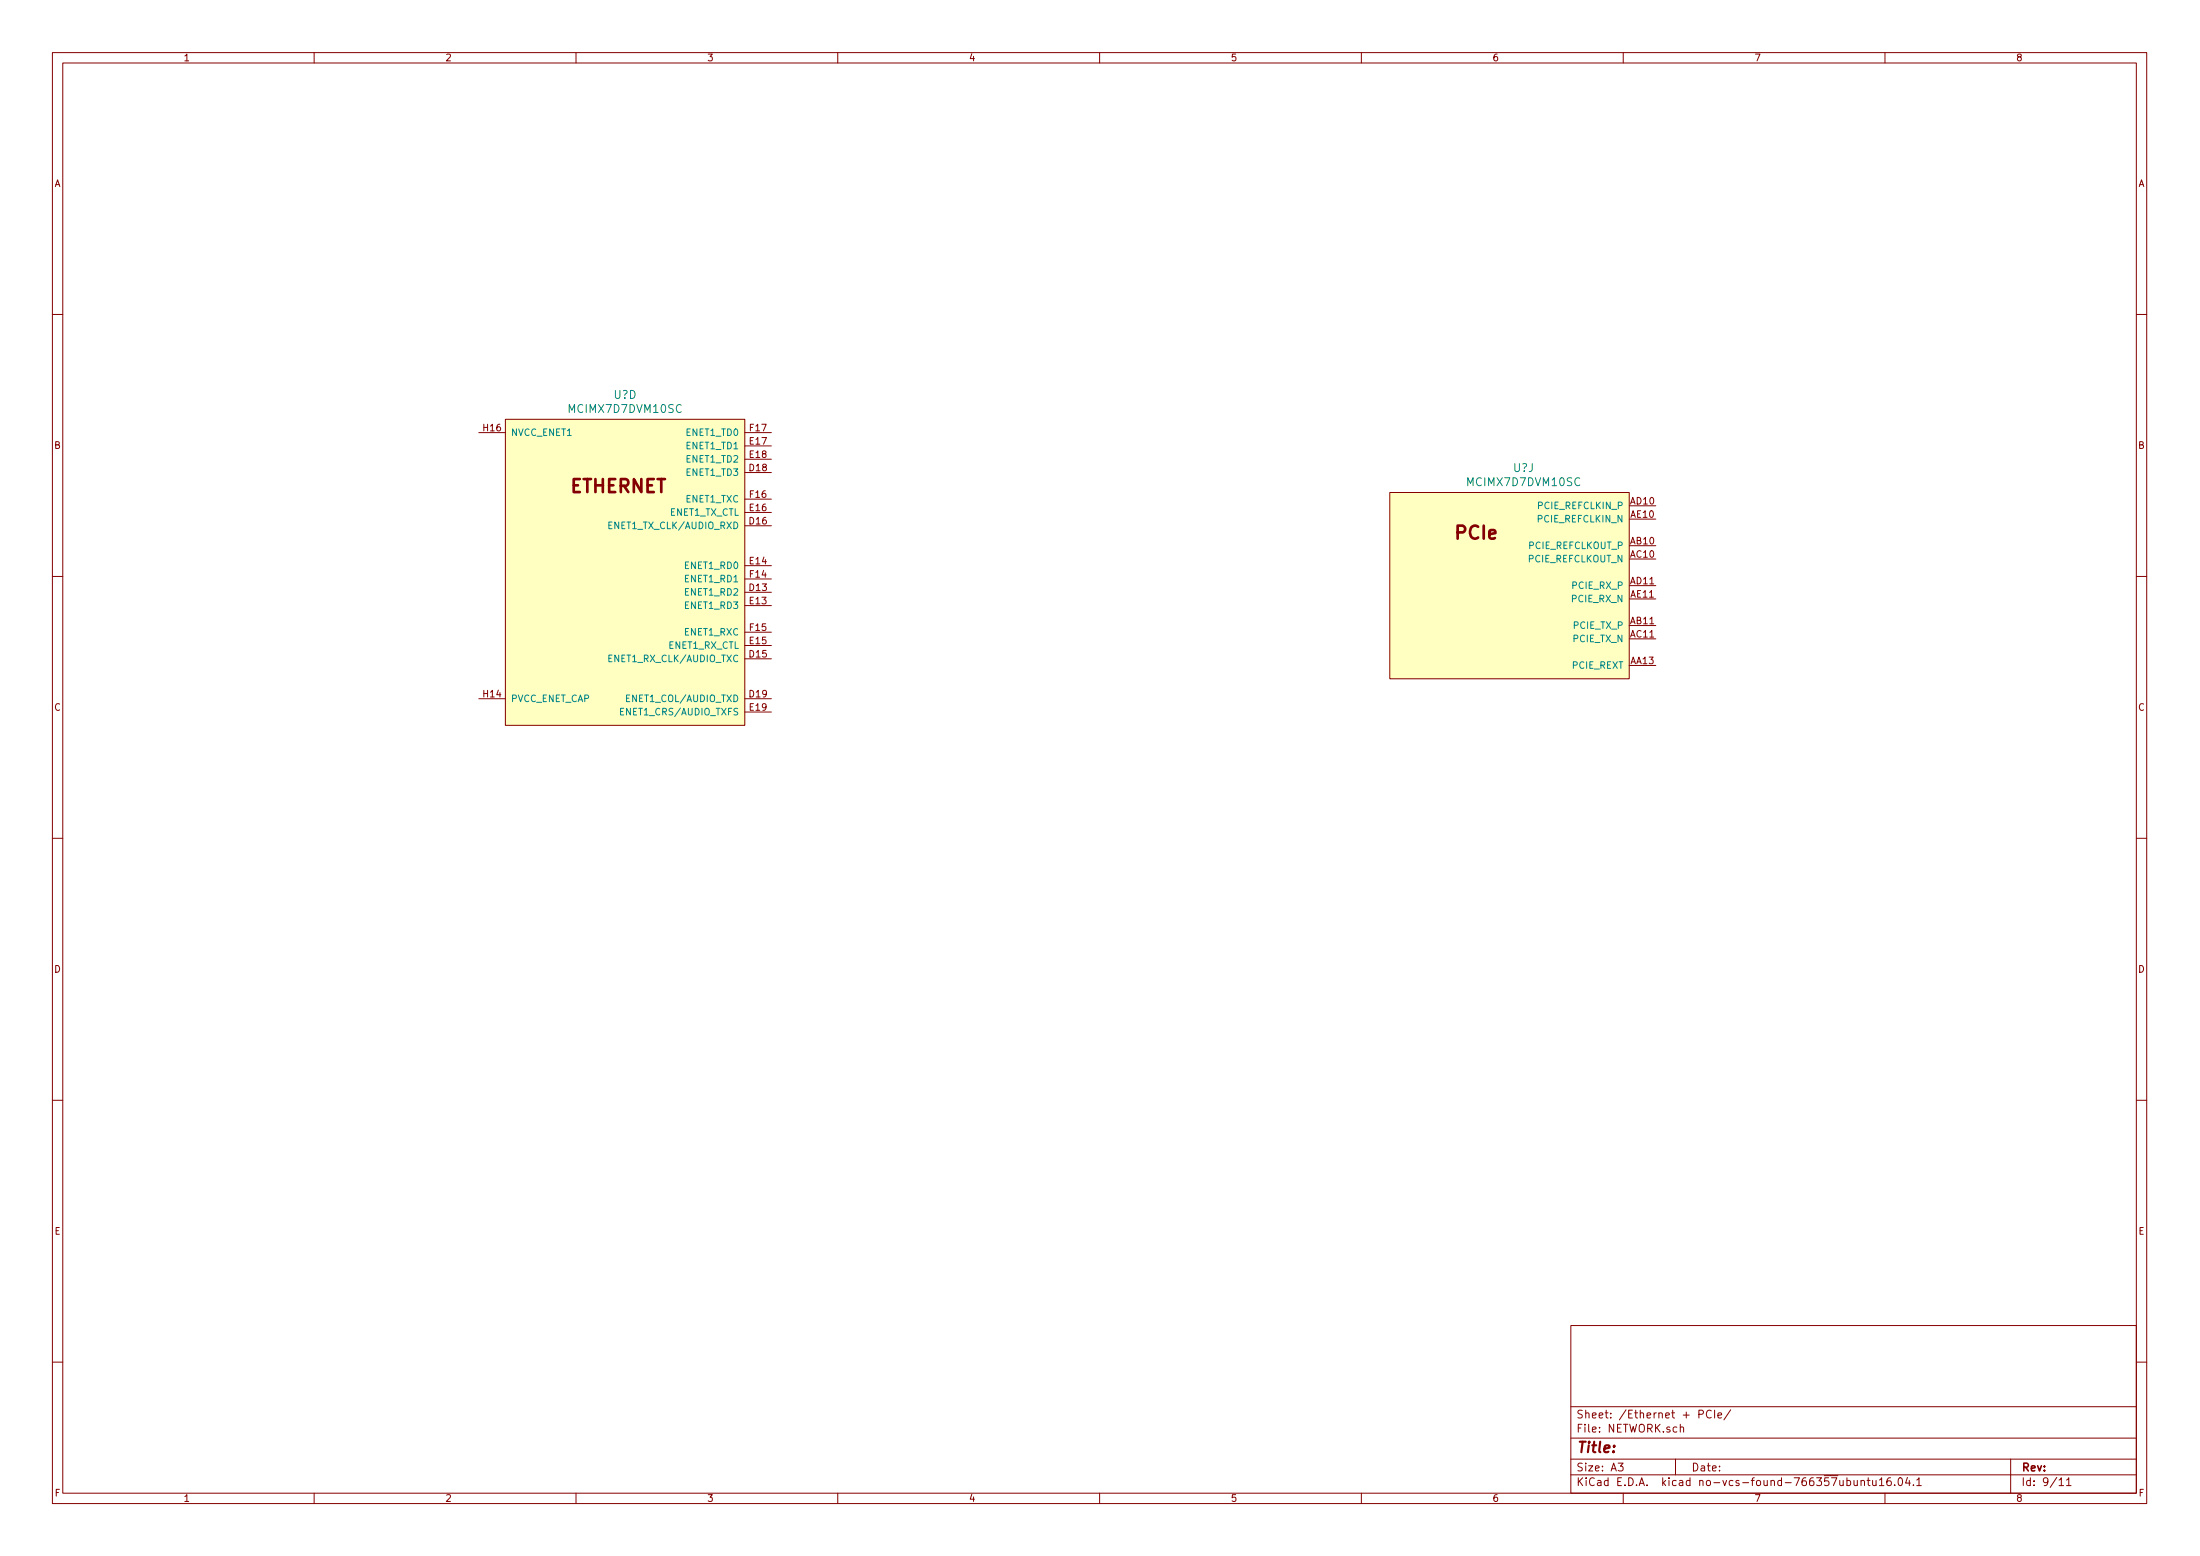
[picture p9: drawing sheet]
<svg xmlns="http://www.w3.org/2000/svg" width="420mm" height="297mm" viewBox="0 0 420 297" stroke-linecap="round" stroke-linejoin="round" font-family="sans-serif">
<g fill="none" stroke="#840000" stroke-width=".19">
<path d="M10 10h400v277h-400zM12 12h396v273.1h-396zM60 10v2M110 10v2M160 10v2M210 10v2M260 10v2M310 10v2M360 10v2M10 60h2M408 60h2M91.4 82.6h5.1"/>
<path d="M96.5 80h45.7v58.5h-45.7zM142.2 97.8h5.1M142.2 95.3h5.1M142.2 82.6h5.1M142.2 85.1h5.1M142.2 90.2h5.1M142.2 87.7h5.1M265.4 94h45.7v35.6h-45.7zM311.1 96.6h5.1M311.1 99.1h5.1M10 110h2M142.2 113.1h5.1"/>
<path d="M142.2 115.6h5.1M142.2 108h5.1M142.2 110.5h5.1M142.2 100.4h5.1M311.1 104.2h5.1M311.1 106.7h5.1M311.1 119.4h5.1M311.1 111.8h5.1M311.1 114.3h5.1M408 110h2M91.4 133.4h5.1M142.2 133.4h5.1"/>
<path d="M142.2 125.8h5.1M142.2 123.2h5.1M142.2 120.7h5.1M142.2 135.9h5.1M311.1 122h5.1M311.1 127h5.1M10 160h2M408 160h2M10 210h2M408 210h2M300 253h108v32.1h-108zM10 260h2"/>
<path d="M300 278.5h108M300 274.5h108M300 268.5h108M309 279.3h1l-.5 .6 .4 .1v.7l-.2 .1-.7-.1M320 278.5v3M320.9 272.5h.1a.37 .37 0 0 1 .5 .1v.8M320.9 271.9v1.5M324.5 270l.7-.1 .1-.2-.1-.3-.2-.2h-.5v1.5M326.8 269.4a.71 .71 0 0 0-1 .4 .71 .71 0 0 0 .7 .9l.3-.1M327.5 269.2v1.5M328.1 270.2l.7-.1v-.3l-.5-.1-.2 .2 .1 .7h.6M330.5 269.1l-1.3 2"/>
<path d="M384 278.5v6.6M408 260h2M60 285.1v1.9M110 285.1v1.9M160 285.1v1.9M210 285.1v1.9M260 285.1v1.9M300 281.5h108M310 285.1v1.9M352.7 282.7l.4-.1 .3 .3v.6l-.3 .1-.4-.1M354.1 282.6l.1 .9 .3 .1 .2-.1M354.7 282.6v1"/>
<path d="M355.4 282.7h.1a.37 .37 0 0 1 .6 .1v.8M355.4 282.6v1M356.6 282.6h.5M356.8 282.1v1.3l.3 .2M357.6 282.6v.8a.39 .39 0 0 0 .7 .1M358.3 282.6v1M358.9 282.5l.5-.4v1.5M358.9 283.6h.9M360 285.1v1.9M361.1 282.1a.59 .59 0 0 0-.8 .6l.1 .8 .2 .1 .5-.1 .1-.5-.1-.3h-.5l-.3 .3M361.8 283.5v.1M362.6 282.3l.3-.2a.86 .86 0 0 1 .1 1.5l-.4-.3-.1-.6z"/>
<path d="M364.3 282l-.4 1.1h.9M364.6 282.6v1M365.4 283.5v.1M366.1 282.5l.4-.4v1.5M366.1 283.6h.8M393.2 282.5l.5-.4v1.5M393.2 283.6h.9M394.7 282.5l.4-.4v1.5M394.7 283.6h.8"/>
</g>
<g fill="#ffffc2" stroke="#ffffc2" stroke-width=".19">
<path d="M96.5 80h45.7v58.5h-45.7z"/>
<path d="M265.4 94h45.7v35.6h-45.7z"/>
</g>
<path d="M116.9 99.7h-.6v1.2h.6M116.3 100.3h.4M116.3 125.7h.4M116.9 125.1h-.6v1.2h.6M118.5 135.8h.4M119.1 135.2h-.6v1.3h.6" fill="none" stroke="#008484" stroke-width=".19"/>
<g font-size="3.5" fill="#840000">
<text x="108.8" y="94.1">ETHERNET</text>
<text x="278.1" y="103">PCIe</text>
</g>
<text font-size="2.8" fill="#840000" x="301" y="277.3">Title:</text>
<g font-size="2.1" fill="#008484">
<text x="117.2" y="76.1">U?D</text>
<text x="108.9" y="78.8">MCIMX7D7DVM10SC</text>
<text x="280.5" y="92.8">MCIMX7D7DVM10SC</text>
<text x="289" y="90.1">U?J</text>
</g>
<g font-size="2.1" fill="#840000">
<text x="301" y="273.5">File: NETWORK.sch</text>
<text x="301" y="270.8">Sheet: /Ethernet + PCIe/</text>
<text x="301" y="280.9">Size: A3</text>
<text x="323" y="280.9">Date:</text>
<text x="386" y="280.9">Rev:</text>
<text x="301" y="283.7">KiCad E.D.A. kicad no-vcs-found-766357ubuntu16.04.1</text>
<text x="386" y="283.7">Id: 9/11</text>
</g>
<g font-size="1.8" fill="#840000">
<text x="35" y="11.7">1</text>
<text x="85" y="11.7">2</text>
<text x="135" y="11.7">3</text>
<text x="185" y="11.7">4</text>
<text x="235" y="11.7">5</text>
<text x="285" y="11.7">6</text>
<text x="335" y="11.7">7</text>
<text x="385" y="11.7">8</text>
<text x="10.4" y="35.7">A</text>
<text x="408.4" y="35.7">A</text>
<text x="92.4" y="82.3">H16</text>
<text x="143.3" y="82.3">F17</text>
<text x="10.4" y="85.7">B</text>
<text x="143.2" y="90">D18</text>
<text x="143.2" y="84.9">E17</text>
<text x="143.2" y="87.4">E18</text>
<text x="408.4" y="85.7">B</text>
<text x="143.3" y="95">F16</text>
<text x="143.2" y="100.1">D16</text>
<text x="143.2" y="97.6">E16</text>
<text x="311.4" y="96.3">AD10</text>
<text x="311.5" y="98.8">AE10</text>
<text x="143.2" y="107.7">E14</text>
<text x="311.4" y="103.9">AB10</text>
<text x="311.4" y="106.5">AC10</text>
<text x="143.2" y="112.8">D13</text>
<text x="143.3" y="110.3">F14</text>
<text x="311.4" y="111.5">AD11</text>
<text x="143.2" y="115.4">E13</text>
<text x="311.4" y="119.2">AB11</text>
<text x="311.5" y="114.1">AE11</text>
<text x="143.2" y="125.5">D15</text>
<text x="143.2" y="123">E15</text>
<text x="143.3" y="120.4">F15</text>
<text x="311.4" y="121.7">AC11</text>
<text x="311.4" y="126.8">AA13</text>
<text x="10.4" y="135.7">C</text>
<text x="92.4" y="133.1">H14</text>
<text x="143.2" y="133.1">D19</text>
<text x="143.2" y="135.7">E19</text>
<text x="408.4" y="135.7">C</text>
<text x="10.4" y="185.7">D</text>
<text x="408.4" y="185.7">D</text>
<text x="10.4" y="235.7">E</text>
<text x="408.4" y="235.7">E</text>
<text x="10.5" y="285.7">F</text>
<text x="35" y="286.7">1</text>
<text x="85" y="286.7">2</text>
<text x="135" y="286.7">3</text>
<text x="185" y="286.7">4</text>
<text x="235" y="286.7">5</text>
<text x="285" y="286.7">6</text>
<text x="335" y="286.7">7</text>
<text x="385" y="286.7">8</text>
<text x="408.5" y="285.7">F</text>
</g>
<g font-size="1.8" fill="#008484">
<text x="97.5" y="83.2">NVCC_ENET1</text>
<text x="131.2" y="83.2">ENET1_TD0</text>
<text x="131.2" y="85.8">ENET1_TD1</text>
<text x="131.2" y="88.3">ENET1_TD2</text>
<text x="131" y="95.9">ENET1_TXC</text>
<text x="131.2" y="90.8">ENET1_TD3</text>
<text x="116.8" y="101">ENET1_TX_CLK/AUDIO_RXD</text>
<text x="127.9" y="98.5">ENET1_TX_CTL</text>
<text x="293.8" y="99.7">PCIE_REFCLKIN_N</text>
<text x="293.9" y="97.2">PCIE_REFCLKIN_P</text>
<text x="291.8" y="107.4">PCIE_REFCLKOUT_N</text>
<text x="291.9" y="104.8">PCIE_REFCLKOUT_P</text>
<text x="131" y="113.7">ENET1_RD2</text>
<text x="131" y="108.6">ENET1_RD0</text>
<text x="131" y="111.2">ENET1_RD1</text>
<text x="300.4" y="112.4">PCIE_RX_P</text>
<text x="131" y="116.2">ENET1_RD3</text>
<text x="300.3" y="115">PCIE_RX_N</text>
<text x="127.7" y="123.9">ENET1_RX_CTL</text>
<text x="130.8" y="121.3">ENET1_RXC</text>
<text x="300.5" y="122.6">PCIE_TX_N</text>
<text x="300.6" y="120.1">PCIE_TX_P</text>
<text x="116.8" y="126.4">ENET1_RX_CLK/AUDIO_TXC</text>
<text x="300.3" y="127.7">PCIE_REXT</text>
<text x="97.5" y="134">PVCC_ENET_CAP</text>
<text x="119.1" y="136.6">ENET1_CRS/AUDIO_TXFS</text>
<text x="120.1" y="134">ENET1_COL/AUDIO_TXD</text>
</g>
</svg>
